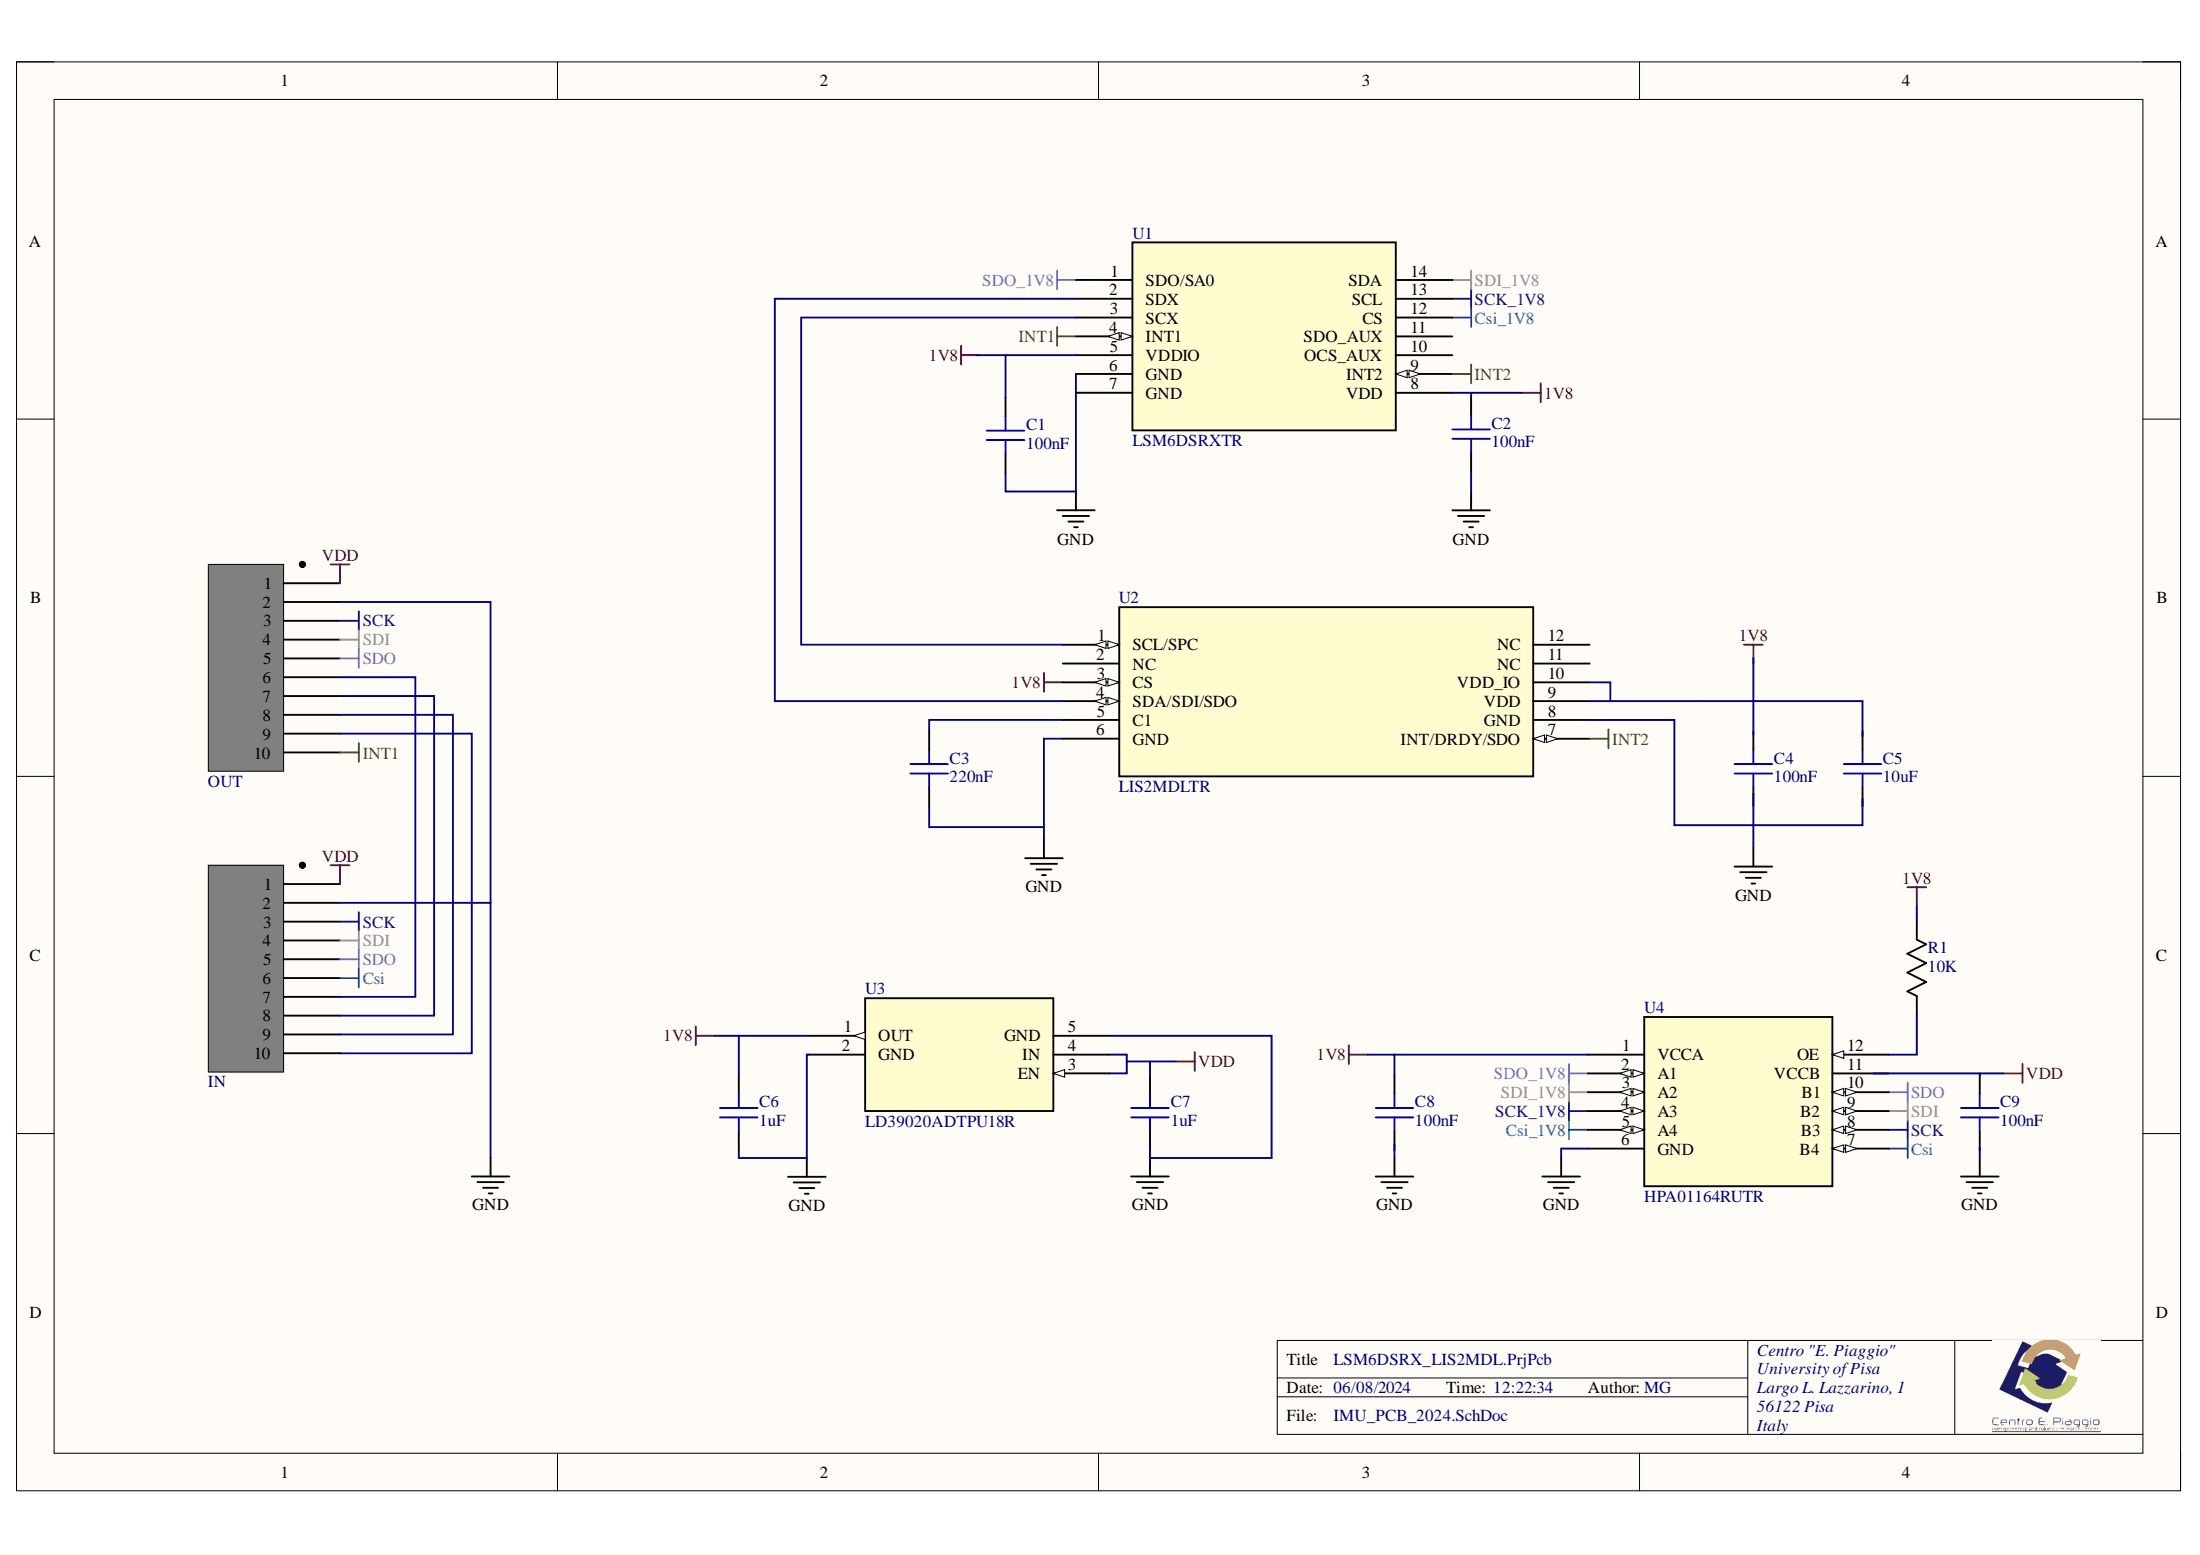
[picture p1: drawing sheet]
# Altium project LSM6DSRX_LIS2MDL.PrjPcb
1 sheet, 16 parts. Net scope: global (net labels, ports and power ports of the same name join across sheets).
Board files: IMU_PCB_20241_VIAS02.PcbDoc, IMU_PCB_2024_VIAS02_4Layers.PcbDoc, IMU_PCB_2024_4Layers_noBlindVias.PcbDoc

## Sheet IMU_PCB_2024.SchDoc
size A4; PageSetup: Record=PageOptions¦CenterHorizontal=True¦CenterVertical=True¦PrintScale=1.00¦XCorrection=1.00¦YCorrection=1.00¦PrintKind=0¦BorderSize=5000000¦LeftOffset=0¦BottomOffset=0¦Orientation=2¦PaperLength=1000¦PaperWidth=1000¦Scale=100¦PaperSource=7¦PrintQuality=-3¦MediaType=1¦DitherType=10¦PrintScaleMode=1¦PaperKind=A4¦PaperIndex=9; Author: MG; Organization: Centro "E. Piaggio"; Address1: University of Pisa; Address2: Largo L. Lazzarino, 1; Address3: 56122 Pisa; Address4: Italy

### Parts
C1  100nF  [C0402]
C2  100nF  [C0402]
C3  220nF  [C0402]
C4  100nF  [C0402]
C5  10uF  [C0402]
C6  1uF  [C0402]
C7  1uF  [C0402]
C8  100nF  [C0402]
C9  100nF  [C0402]
IN  JST SM10B-XSRS-ETB  [SM10B-XSRS-ETB]  (value not drawn)
OUT  JST SM10B-XSRS-ETB  [SM10B-XSRS-ETB]  (value not drawn)
R1  10K  [R0402]
U1  LSM6DSRXTR  [LSM6]
U2  LIS2MDLTR  [LIS]
U3  LD39020ADTPU18R  [LD3]
U4  HPA01164RUTR  [RUT12]

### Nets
1V8: C1.2 C2.2 C4.2 C5.2 C6.2 C8.2 R1.2 U1.5(VDDIO) U1.8(VDD) U2.3(CS) U2.9(VDD) U2.10(VDD_IO) U3.1(OUT) U4.1(VCCA)
Csi: IN.6 U4.7(B4)
Csi_1V8: U1.12(CS) U4.5(A4)
GND: C1.1 C2.1 C3.1 C4.1 C5.1 C6.1 C7.1 C8.1 C9.1 IN.2 OUT.2 U1.6(GND) U1.7(GND) U2.6(GND) U2.8(GND) U3.2(GND) U3.5(GND) U4.6(GND)
INT1: OUT.10 U1.4(INT1)
INT2: U1.9(INT2) U2.7(INT/DRDY/SDO)
SCK: IN.3 OUT.3 U4.8(B3)
SCK_1V8: U1.13(SCL) U4.4(A3)
SDI: IN.4 OUT.4 U4.9(B2)
SDI_1V8: U1.14(SDA) U4.3(A2)
SDO: IN.5 OUT.5 U4.10(B1)
SDO_1V8: U1.1(SDO/SA0) U4.2(A1)
VDD: C7.2 C9.2 IN.1 OUT.1 U3.3(EN) U3.4(IN) U4.11(VCCB)
NetC3_2: C3.2 U2.5(C1)
NetIN_7: IN.7 OUT.6
NetIN_8: IN.8 OUT.7
NetIN_9: IN.9 OUT.8
NetIN_10: IN.10 OUT.9
NetR1_1: R1.1 U4.12(OE)
NetU1_2: U1.2(SDX) U2.4(SDA/SDI/SDO)
NetU1_3: U1.3(SCX) U2.1(SCL/SPC)

Not connected (* = marked no-connect by the designer): U1 10(OCS_AUX) 11(SDO_AUX); U2 2(NC) 11(NC) 12(NC)

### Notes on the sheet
- Added physical connection to unconnected pin 10 of OUT port to pin 4 (INT1) of LSM6DSRX for debug purposes
